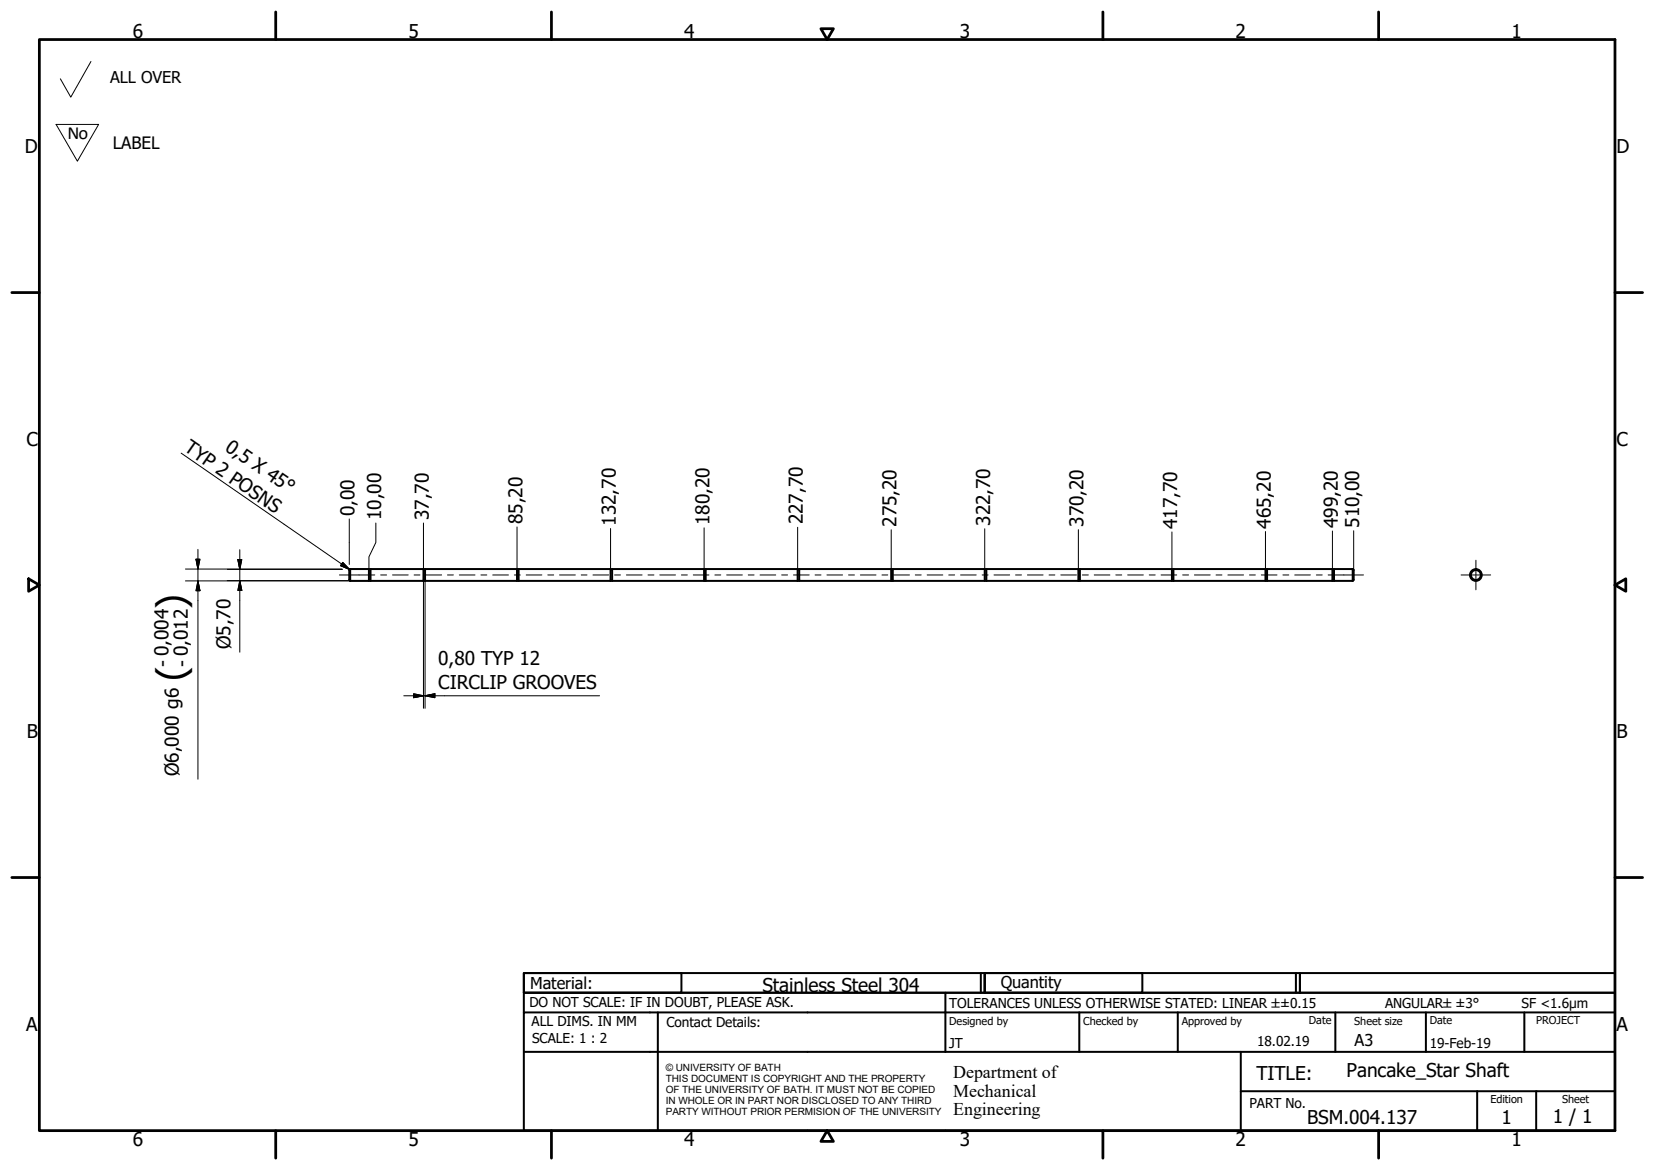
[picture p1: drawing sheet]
<svg xmlns="http://www.w3.org/2000/svg" width="420mm" height="297mm" viewBox="0 0 420 297" stroke-linecap="round" stroke-linejoin="round" font-family="sans-serif">
<!-- layer: Visible (ISO) -->
<g fill="none" stroke="#000" stroke-width=".51">
<path d="M88.9 144.5l-.2 .2v2.5l.2 .3M88.9 144.5v3M88.9 144.5h4.8v3h-4.8M93.7 147.4h.4M93.7 144.6h.4M94.1 144.5h13.4v3h-13.4zM107.5 147.4h.4M107.5 144.6h.4M107.9 144.5h23.4v3h-23.4zM131.3 147.4h.4M131.3 144.6h.4M131.7 144.5h23.3v3h-23.3z"/>
<path d="M155 147.4h.4M155 144.6h.4M155.4 144.5h23.4v3h-23.4zM178.8 147.4h.4M178.8 144.6h.4M179.2 144.5h23.3v3h-23.3zM202.5 147.4h.4M202.5 144.6h.4M202.9 144.5h23.4v3h-23.4zM226.3 147.4h.4M226.3 144.6h.4M226.7 144.5h23.3v3h-23.3z"/>
<path d="M250 147.4h.4M250 144.6h.4M250.4 144.5h23.4v3h-23.4zM273.8 147.4h.4M273.8 144.6h.4M274.2 144.5h23.3v3h-23.3zM297.5 147.4h.4M297.5 144.6h.4M297.9 144.5h23.4v3h-23.4zM321.3 147.4h.4M321.3 144.6h.4M321.7 144.5h16.6v3h-16.6z"/>
<path d="M338.3 147.4h.4M338.3 144.6h.4M343.4 144.5v3M343.4 144.5l.3 .2v2.5l-.3 .3M343.4 144.5h-4.7v3h4.7"/>
<circle cx="374.7" cy="146" r="1.49"/>
<circle cx="374.7" cy="146" r="1.26"/>
</g>
<!-- layer: Border (ISO) -->
<g fill="none" stroke="#000" stroke-width=".7">
<path d="M10 10h400v277h-400zM70 3v7M140 3v7M208.4 7.3h3.2l-1.6 2.7zM280 3v7M350 3v7M3 74.3h7M410 74.3h7M7.3 146.9l2.7 1.6-2.7 1.6zM410 148.5l2.7-1.6v3.2zM3 222.8h7M410 222.8h7"/>
<path d="M70 287v7M140 287v7M210 287l1.6 2.8h-3.2zM280 287v7M350 287v7"/>
</g>
<!-- layer: Title (ISO) -->
<g fill="none" stroke="#000" stroke-width=".51">
<path d="M133 247h40v5h-40zM133 247h117v5h-117zM133 257v-5h277v5M133 257h277v30h-277zM167 257v30M240 252v15M249 247v5M250 247h40v5h-40zM250 247h80v5h-80zM274 257v10M299 257v10M329 247v5"/>
<path d="M330 247h80v5h-80zM339 257v10M362 257v10M387 257v10M133 267h277M315 277h95M315 267v20M375 277v10M390 277v10"/>
</g>
<!-- layer: Sketch Geometry (ISO) -->
<path d="M23.1 15.6l-5.1 9.1-2.7-4.7M14.2 31.6h10.8l-5.4 9.3z" fill="none" stroke="#000" stroke-width=".25"/>
<!-- layer: Centerline (ISO) -->
<g fill="none" stroke="#000" stroke-width=".25">
<path d="M86.2 146h8.9M96.6 146h1.5M99.7 146h3.9M105.1 146h1.5M108.1 146h4M113.6 146h1.5M116.6 146h4M122.1 146h1.5M125.1 146h4M130.6 146h1.5M133.6 146h4M139.1 146h1.5"/>
<path d="M142 146h4M147.6 146h1.4M150.5 146h4M156 146h1.5M159 146h4M164.5 146h1.5M167.5 146h4M173 146h1.5M176 146h4M181.5 146h1.5M184.5 146h4M189.9 146h1.6"/>
<path d="M193 146h3.9M198.4 146h1.5M201.4 146h4M206.9 146h1.5M209.9 146h4M215.4 146h1.5M218.4 146h4M223.9 146h1.5M226.9 146h4M232.4 146h1.5M235.4 146h4M240.9 146h1.5"/>
<path d="M243.9 146h3.9M249.3 146h1.5M252.3 146h4M257.8 146h1.5M260.8 146h4M266.3 146h1.5M269.3 146h4M274.8 146h1.5M277.8 146h4M283.3 146h1.5M286.3 146h4M291.8 146h1.5"/>
<path d="M294.8 146h3.9M300.2 146h1.6M303.2 146h4M308.7 146h1.5M311.7 146h4M317.2 146h1.5M320.2 146h4M325.7 146h1.5M328.7 146h4M334.2 146h1.5M337.2 146h9"/>
</g>
<!-- layer: Center Mark (ISO) -->
<path d="M370.9 146h7.5M374.7 142.2v7.5" fill="none" stroke="#000" stroke-width=".25"/>
<!-- layer: Dimension (ISO) -->
<g fill="none" stroke="#000" stroke-width=".25">
<path d="M50.2 139.5v58.3M60.9 139.6v26M88.7 131.7v11.6M95.4 132.8v4.9l-1.7 3.7v3.2h-5M107.5 132.8v11.7M131.3 133.8v10.7M155 134.2v10.3M178.8 134v10.5M202.5 133.9v10.6M226.3 134.5v10M250 134.2v10.3M273.8 134.5v10"/>
<path d="M297.5 135.1v9.4M321.3 134.9v9.6M338.3 134.8v9.8M343.7 134.8v9.9M47.1 147.5h41.8M47.1 144.5h39.7M49.8 142h1l-.6 2.5zM50.2 147.5l.6 2.5h-1zM57.7 147.4h36M57.7 144.6h29.3M60.4 142.1h1l-.5 2.5zM60.9 147.4l.5 2.5h-1z"/>
<path d="M88.7 144.6v.1M88.8 144.5h.1M107.5 147.5v32.3M107.9 147.4v32.4M102.5 176.6h49.7M105 176.1l2.5 .5-2.5 .5zM107.9 176.6l2.5-.5v1z"/>
</g>
<path d="M49.8 142l.4 2.5zM49.8 142h1l-.6 2.5zM50.2 147.5l.6 2.5zM50.2 147.5l.6 2.5h-1zM60.4 142.1l.5 2.5zM60.4 142.1h1l-.5 2.5zM60.9 147.4l.5 2.5zM60.9 147.4l.5 2.5h-1zM105 177.1l2.5-.5zM105 176.1l2.5 .5-2.5 .5zM107.9 176.6l2.5-.5zM107.9 176.6l2.5-.5v1z" fill="#000" stroke="#000" stroke-width=".25"/>
<!-- layer: Symbol (ISO) -->
<path d="M46 115l42.8 29.6M87 142.8l1.8 1.8-2.4-1z" fill="none" stroke="#000" stroke-width=".25"/>
<path d="M86.4 143.6l2.4 1zM87 142.8l1.8 1.8-2.4-1z" fill="#000" stroke="#000" stroke-width=".25"/>
<g font-size="9.7">
<text x="46.8" y="154.6" transform="rotate(-90 46.8 154.6)">)</text>
<text x="46.8" y="172.9" transform="rotate(-90 46.8 172.9)">(</text>
</g>
<g font-size="4.8">
<text x="33.7" y="9.6">6</text>
<text x="103.7" y="9.6">5</text>
<text x="173.7" y="9.6">4</text>
<text x="243.7" y="9.6">3</text>
<text x="313.7" y="9.6">2</text>
<text x="383.7" y="9.6">1</text>
<text x="6.3" y="38.9">D</text>
<text x="410.4" y="38.9">D</text>
<text x="6.7" y="113.2">C</text>
<text x="410.4" y="113.2">C</text>
<text x="46.5" y="114.3" transform="rotate(35 46.5 114.3)">TYP 2 POSNS</text>
<text x="56.9" y="114.1" transform="rotate(35 56.9 114.1)">0,5 X 45°</text>
<text x="90" y="131" transform="rotate(-90 90 131)">0,00</text>
<text x="96.8" y="132" transform="rotate(-90 96.8 132)">10,00</text>
<text x="108.9" y="132" transform="rotate(-90 108.9 132)">37,70</text>
<text x="132.6" y="133" transform="rotate(-90 132.6 133)">85,20</text>
<text x="156.4" y="133.4" transform="rotate(-90 156.4 133.4)">132,70</text>
<text x="180.1" y="133.3" transform="rotate(-90 180.1 133.3)">180,20</text>
<text x="203.9" y="133.1" transform="rotate(-90 203.9 133.1)">227,70</text>
<text x="227.6" y="133.7" transform="rotate(-90 227.6 133.7)">275,20</text>
<text x="251.4" y="133.5" transform="rotate(-90 251.4 133.5)">322,70</text>
<text x="275.1" y="133.7" transform="rotate(-90 275.1 133.7)">370,20</text>
<text x="298.9" y="134.3" transform="rotate(-90 298.9 134.3)">417,70</text>
<text x="322.6" y="134.2" transform="rotate(-90 322.6 134.2)">465,20</text>
<text x="339.6" y="134.1" transform="rotate(-90 339.6 134.1)">499,20</text>
<text x="345" y="134" transform="rotate(-90 345 134)">510,00</text>
<text x="58.5" y="164.8" transform="rotate(-90 58.5 164.8)">Ø5,70</text>
<text x="43" y="169.2" transform="rotate(-90 43 169.2)">- 0,004</text>
<text x="47.9" y="169.2" transform="rotate(-90 47.9 169.2)">- 0,012</text>
<text x="111.3" y="168.8">0,80 TYP 12</text>
<text x="111.3" y="175">CIRCLIP GROOVES</text>
<text x="6.8" y="187.4">B</text>
<text x="410.4" y="187.4">B</text>
<text x="45.4" y="197.1" transform="rotate(-90 45.4 197.1)">Ø6,000 g6</text>
<text x="193.5" y="251.9">Stainless Steel 304</text>
<text x="6.7" y="261.7">A</text>
<text x="410.4" y="261.7">A</text>
<text x="319" y="274.2">TITLE:</text>
<text x="341.9" y="273.5">Pancake_Star Shaft</text>
<text x="331.9" y="285.3">BSM.004.137</text>
<text x="381.2" y="285.3">1</text>
<text x="394.2" y="285">1 / 1</text>
<text x="33.7" y="291">6</text>
<text x="103.7" y="290.9">5</text>
<text x="173.7" y="290.9">4</text>
<text x="243.7" y="291">3</text>
<text x="313.7" y="291">2</text>
<text x="383.7" y="290.9">1</text>
</g>
<text font-size="4.7" x="17.1" y="35.4">No</text>
<g font-size="4.6">
<text x="242" y="273.7">Department of</text>
<text x="242" y="278.4">Mechanical</text>
<text x="242" y="283.2">Engineering</text>
</g>
<text font-size="4.3" x="28.6" y="37.8">LABEL</text>
<g font-size="4.1">
<text x="28" y="21.1">ALL OVER</text>
<text x="134.6" y="251.1">Material:</text>
<text x="254" y="250.8">Quantity</text>
<text x="343.9" y="265.6">A3</text>
</g>
<g font-size="3.5">
<text x="134.4" y="255.6">DO NOT SCALE: IF IN DOUBT, PLEASE ASK.</text>
<text x="241" y="256">TOLERANCES UNLESS OTHERWISE STATED: LINEAR ±±0.15</text>
<text x="351.6" y="256">ANGULAR±±3°</text>
<text x="386.3" y="256">SF &lt;1.6µm</text>
<text x="134.9" y="260.6">ALL DIMS. IN MM</text>
<text x="169.2" y="260.6">Contact Details:</text>
<text x="135.1" y="264.8">SCALE: 1 : 2</text>
<text x="241" y="266">JT</text>
<text x="319.2" y="265.5">18.02.19</text>
<text x="363" y="266">19-Feb-19</text>
<text x="317.2" y="281.2">PART No.</text>
</g>
<g font-size="2.8">
<text x="241" y="260.1">Designed by</text>
<text x="275" y="260.1">Checked by</text>
<text x="300" y="260.1">Approved by</text>
<text x="332.3" y="260">Date</text>
<text x="343.8" y="260.1">Sheet size</text>
<text x="363" y="260">Date</text>
<text x="390" y="260.1">PROJECT</text>
<text x="378.4" y="280.1">Edition</text>
<text x="396.6" y="280.1">Sheet</text>
</g>
<g font-size="2.5">
<text x="169" y="271.9">© UNIVERSITY OF BATH</text>
<text x="169" y="274.7">THIS DOCUMENT IS COPYRIGHT AND THE PROPERTY</text>
<text x="169" y="277.5">OF THE UNIVERSITY OF BATH. IT MUST NOT BE COPIED</text>
<text x="169" y="280.4">IN WHOLE OR IN PART NOR DISCLOSED TO ANY THIRD</text>
<text x="169" y="283.2">PARTY WITHOUT PRIOR PERMISION OF THE UNIVERSITY</text>
</g>
</svg>
